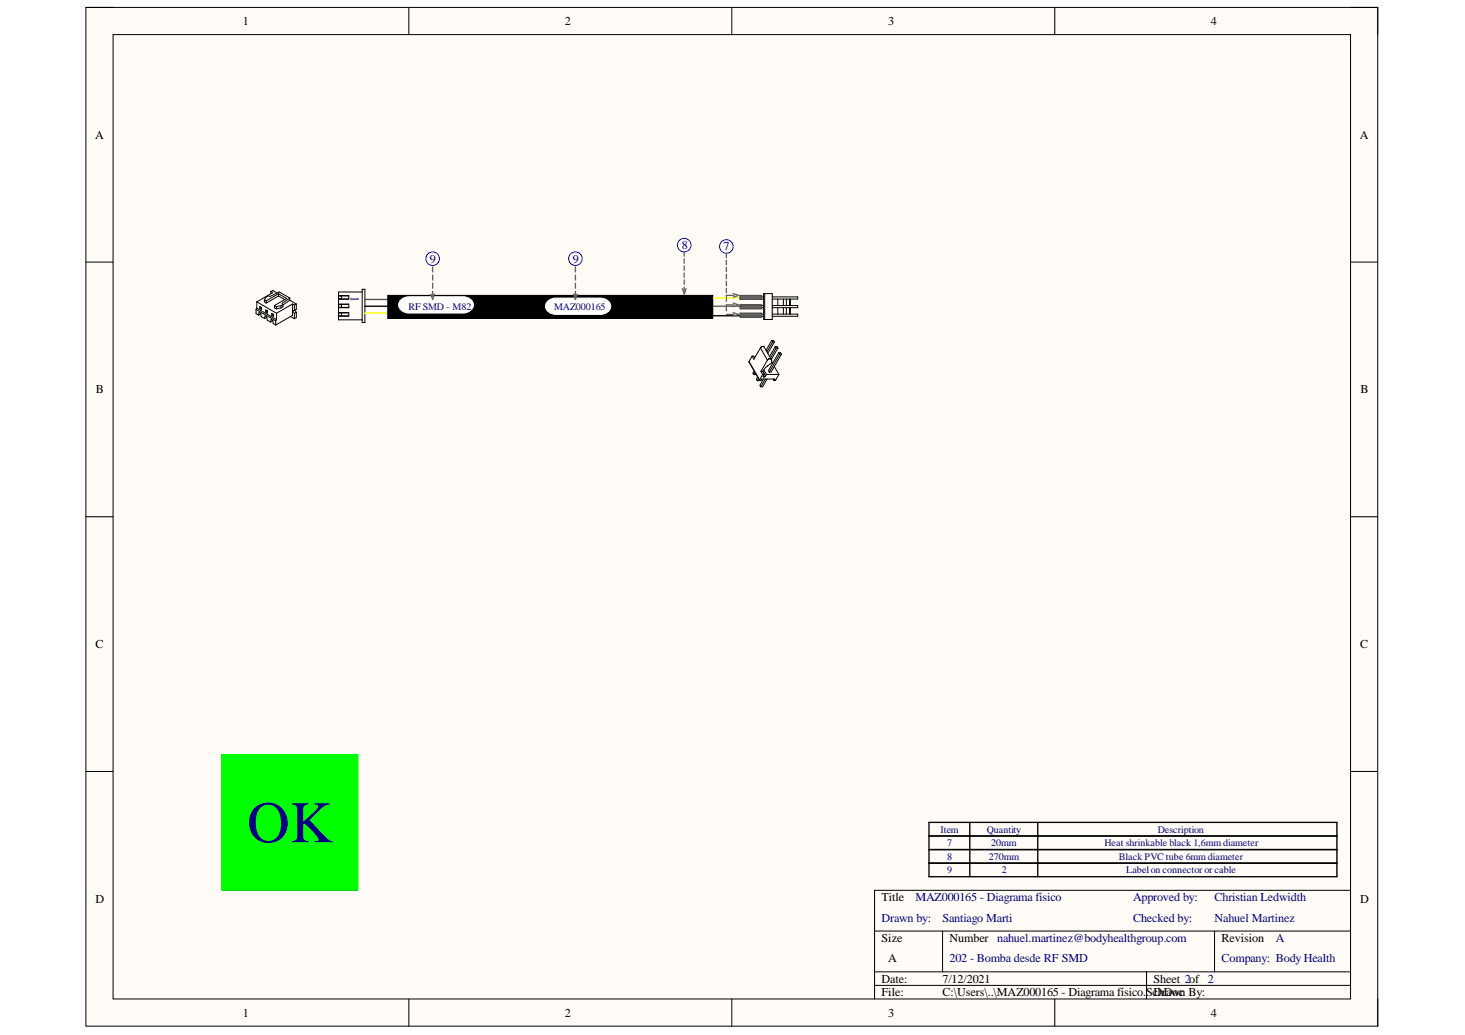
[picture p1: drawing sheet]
<svg xmlns="http://www.w3.org/2000/svg" width="297mm" height="210mm" viewBox="0 0 297 210" stroke-linecap="round" stroke-linejoin="round" font-family="sans-serif">
<path d="M17.4 1.5h261.9v206.6h-261.9z" fill-rule="evenodd" fill="#fffcf8"/>
<path d="M17.4 1.5h261.9v206.6h-261.9z" fill="none" stroke="#000" stroke-width=".2"/>
<path d="M22.9 7h250.9v195.6h-250.9z" fill-rule="evenodd" fill="#fffcf8"/>
<g fill="none" stroke="#000" stroke-width=".2">
<path d="M17.4 1.5h5.5M22.9 7h250.9v195.6h-250.9zM82.9 1.5v5.5M148.4 1.5v5.5M213.9 1.5v5.5M273.8 1.5h5.5v5.5M17.4 53.2h5.5M54.9 59.1l.4 .2-3.2 1.9M54.9 59.1l.4-.2 .9 .5M54.9 59.1v.5M56.5 59.6l1.6 .9-2.5 1.5M56.5 59.6l-2.5 1.4"/>
<path d="M56.5 59.6v.4M68.6 59.9h2.1v.8h-2.1M73.4 58.7h.6v6.7h-.6zM73.4 59.2h-4.8v5.7h4.8M78.6 59.9h65.9v4.7h-65.9zM273.8 53.2h5.5M51.9 62.8l4 2.3M51.9 62.8v.8l.5 .3M52.1 61.2l4 2.3M52.1 61.2v1.3M52.1 62.5l4 2.3M52.1 62.5l-.2 .3"/>
<path d="M52.4 63.9l.1-.5 .4 .2 .1 .6 .6 .4M52.7 62.1l.3 .3v.4l-.3-.2zM52.9 63.6l-.5 .3M52.9 62.4l-.2 .2M52.9 62.4l.1 .1M52.9 62.3v.1M53.6 60.8v.4l.4 .3M53.6 60.8l.4 .2M53.9 62.8l.3 .3v.4l-.3-.2zM54 61v.5M54.1 64.3l.1 .6 .7 .4M54.1 64.3l-.4-.2-.1 .5"/>
<path d="M54.1 64.3l-.5 .3M54.1 63.1l-.2 .2M54.1 63.1l.1 .1M54.1 63v.1M54.9 65.3l.1-.5 .3 .2 .1 .6 .5 .3M55.1 63.5l.4 .3v.4l-.4-.2zM55.3 65l-.4 .3M55.4 63.8l-.3 .2M55.4 63.8l.1 .1M55.4 63.7v.1M55.6 62v.4l.4 .2M55.6 62l.4 .2"/>
<path d="M55.9 65.1v.8M56 62.2v.4M56.1 64.8l-.2 .3M56.1 63.5v1.3M56.5 60l-2.5 1.5M56.5 60l1.2 .8M57 62.4l-1 .2M57 62l-1 .2M57 62v.4M57.4 61.8v.4l-.4 .2M57.4 61.8l-.4 .2M58.8 60.9l1.3 .8"/>
<path d="M58.8 60.9l-1.4 1M58.8 60.4l-2.2-1.2-1.8 .9-.5-.1-.4 .3-.3 .5M58.8 60.4l-1.6 1.1 .2 .3M58.8 60.4v.5M58.9 64.2l.8 .4M59.3 61.7l.4 .2M59.3 61.7l-3.2 1.8M59.3 61.7v2.3l-3.4 1.9M59.7 61.9v1.1M59.7 63.6v1M59.7 63l-.3 .1 .3 .5M59.8 62.9l.3 .4"/>
<path d="M60.1 61.7l-.4 .2M60.1 61.7v1l-.4 .3M60.1 63.3v1.1l-.4 .2M60.1 63.3l-.4 .3M68.6 61.7h2.1v.7h-2.1M68.6 63.4h2.1v.7h-2.1M68.6 64h.6M68.6 63.5h.6M68.6 60.6h.6M68.6 60.1h.6M68.6 62.3h.6M68.6 61.8h.6"/>
<path d="M70.7 60h-1.5v.6h1.5M70.7 61.7h-1.5v.6h1.5M70.7 63.5h-1.5v.6h1.5M17.4 104.8h5.5M273.8 104.8h5.5M17.4 156.5h5.5M273.8 156.5h5.5M177.3 188.8h96.5M177.3 197.1h96.5M177.3 199.8h96.5M191.1 188.8v8.3M232.5 197.1v5.5"/>
<path d="M246.3 188.8v8.3M273.8 180.6h-96.5v22M82.9 202.6v5.5M148.4 202.6v5.5M213.9 202.6v5.5M279.3 202.6v5.5"/>
</g>
<path d="M73.9 62.1h66.2v-1.6h-.3l.3-.3 3.9 3.8h8.5M188.4 166.8h82.7v2.7h-82.7zM188.4 172.3h82.7v5.5h-82.7zM188.4 175.1h82.7M196.6 166.8v2.7M196.6 172.3v5.5M210.4 166.8v2.7M210.4 172.3v5.5" fill="none" stroke="#000" stroke-width=".27"/>
<path d="M73.9 60.7h60.7v1.4h17.9" fill="none" stroke="#f00" stroke-width=".27"/>
<path d="M152.5 60.5h-10.5v3h-68.1" fill="none" stroke="#ff0" stroke-width=".27"/>
<path d="M78.6 59.9h65.9v4.7h-65.9z" fill-rule="evenodd" fill="#000"/>
<path d="M81.5 60.7l.9-.5h.6h10.9a1.69 1.69 0 0 1 1.7 .6 1.69 1.69 0 0 1 .1 1.9 2.31 2.31 0 0 1-1.8 .8h-10.9a1.69 1.69 0 0 1-1.8-.7 1.69 1.69 0 0 1-.1-1.8z" fill="#fff"/>
<path d="M81.5 60.7l.9-.5h.6h10.9a1.69 1.69 0 0 1 1.7 .6 1.69 1.69 0 0 1 .1 1.9 2.31 2.31 0 0 1-1.8 .8h-10.9a1.69 1.69 0 0 1-1.8-.7 1.69 1.69 0 0 1-.1-1.8z" fill="none" stroke="#fff" stroke-width=".2"/>
<path d="M111.2 60.9l1-.4h.5h9a1.69 1.69 0 0 1 1.7 .6 1.69 1.69 0 0 1 .1 1.8 2.3 2.3 0 0 1-1.8 .9h-9a1.69 1.69 0 0 1-1.7-.7 1.69 1.69 0 0 1-.1-1.8z" fill="#fff"/>
<path d="M111.2 60.9l1-.4h.5h9a1.69 1.69 0 0 1 1.7 .6 1.69 1.69 0 0 1 .1 1.8 2.3 2.3 0 0 1-1.8 .9h-9a1.69 1.69 0 0 1-1.7-.7 1.69 1.69 0 0 1-.1-1.8z" fill="none" stroke="#fff" stroke-width=".2"/>
<g fill="none" stroke="#00f" stroke-width=".2">
<circle cx="87.7" cy="52.5" r="1.38"/>
<circle cx="116.7" cy="52.5" r="1.38"/>
<circle cx="138.7" cy="49.7" r="1.38"/>
</g>
<g fill="none" stroke="#646464" stroke-width=".27">
<path d="M87.4 59.6l.3 1.1 .4-1.1M87.7 54.1v1M87.7 55.8v1M87.7 57.4v1.1M87.7 59.1v1M116.3 59.6l.4 1.1 .3-1.1M116.7 54.1v1M116.7 55.8v1M116.7 57.4v1.1M116.7 59.1v1M138.4 58.5l.3 1.1 .4-1.1M138.7 51.1v.9"/>
<path d="M138.7 52.5v.9M138.7 53.9v.9M138.7 55.4v.8M138.7 56.8v.9M138.7 58.2v.9"/>
</g>
<path d="M45 153h27.6v27.6h-27.6z" fill-rule="evenodd" fill="#0f0"/>
<path d="M45 153h27.6v27.6h-27.6z" fill="none" stroke="#0f0" stroke-width=".2"/>
<g fill="none" stroke="#000" stroke-width=".2">
<path d="M154.8 59.6h1.8v5.2h-1.8zM155 59.6v5.2M151.9 73.3l2.1 3.8M151.9 73.3l2.1 3.7M152.5 72.2l-.6 1.1M152.5 72.2h.4l.1 .3M152.9 75.2l-.2 .5 .1 .3M153.1 75.5l-.3 .5M153.3 75.9l-.5 .1M153.6 76.5l-.2 .4 .1 .3M153.8 76.8l-.3 .4M154 77.1l-.5 .1"/>
<path d="M154 77.1h.1M154 77.1v.1M154 77v.1M154.2 70.6l-1.3 2.3-.4-.7M154.2 70.6l1.4 2.4M154.3 75.3l.3 .6M154.3 75.3h.3M154.3 77.1l-.3 .1M154.3 77.1h.1M154.4 77l.1-.1h2.5l-.1 .1M154.4 77l-.1 .1M154.6 75.9l-.6 1.1"/>
<path d="M154.6 75.9h.4M154.6 75.3l.4 .6M154.7 75.3l.5 .9M154.8 76.3v.1M154.8 76.3h.1M154.8 76.4h.1M154.8 76.9l-.7 1.2 .2 .3M154.8 62h-2.4v.4h2.4M154.8 60.2h-2.4v.4h2.4M154.8 63.7h-2.4v.4h2.4M154.9 75l.5 .9M154.9 70.3l1.4 2.5"/>
<path d="M154.9 70.3a.52 .52 0 0 0-.7 .3M154.9 70.3h.1M155 76.4h-.1M155 75.9l-.2 .4M155.2 76.9l-.9 1.5M155.2 76.3l-.2 .1M155.2 76.3h.1M155.2 76.2v.1M155.4 75.9h2.5M155.4 75.9l-.2 .3M155.5 76.9l-.9 1.5h-.3M155.6 73l-1.3 2.3"/>
<path d="M155.6 74.2h.1M156.3 72.8l.2 .5-.1 .3-1.2 .9-.6 .8M156.3 72.8a.52 .52 0 0 0-.7 .2M156.5 69l.2 .4M156.5 69l-1.2 2M156.5 69h.3l.2 .4M156.5 73.5l.1 .2M156.6 60.2h5.1v.4h-5.1M156.6 62h5.1v.4h-5.1M156.6 63.7h5.1v.4h-5.1M156.7 69.4h.3M156.7 69.4l-1.2 2"/>
<path d="M156.8 76.9l.1 .2M156.9 76.9v.1M156.9 77.1h.1M156.9 77.1l.1 .1M156.9 77v.1M157 74.3l.9 1.6M157 69.4l-1.3 2.3M157.2 70.3l-1.2 2M157.2 70.3l.2 .3M157.2 70.3h.4l.1 .3M157.2 77.1l-.2 .1M157.3 77.1h-.1"/>
<path d="M157.3 77.1h.1M157.3 77v.1M157.4 70.6h.3M157.4 70.6l-1.2 2M157.7 60.6v1.4M157.7 62.4v1.3M157.7 70.6l-1.3 2.3M157.9 71.5l-2.1 3.7 .2 .3M157.9 71.5l.2 .3M157.9 71.5h.4l.1 .3M157.9 75.9l-.6 1.1M158.1 71.8l-2.1 3.7"/>
<path d="M158.1 71.8h.3M158.4 71.8l-2.1 3.7h-.3M158.8 60.6v1.4M158.8 62.4v1.3M159.4 60.6v1.4M159.4 62.4v1.3M160.1 60.6v1.4M160.1 62.4v1.3M160.3 60.6v1.4M160.3 62.4v1.3"/>
</g>
<path d="M150 59.9h4.4v.8h-4.4z" fill-rule="evenodd" fill="#666"/>
<path d="M150 59.9h4.4v.8h-4.4z" fill="none" stroke="#434343" stroke-width=".2"/>
<path d="M150 61.8h4.4v.9h-4.4z" fill-rule="evenodd" fill="#666"/>
<path d="M150 61.8h4.4v.9h-4.4z" fill="none" stroke="#434343" stroke-width=".2"/>
<path d="M150 63.5h4.4v.8h-4.4z" fill-rule="evenodd" fill="#666"/>
<path d="M150 63.5h4.4v.8h-4.4z" fill="none" stroke="#434343" stroke-width=".2"/>
<circle cx="147.3" cy="50" r="1.38" fill="none" stroke="#00f" stroke-width=".2"/>
<path d="M147.3 51.4v.9M147.3 52.8v.9M147.3 54.2v.9M147.3 55.6v.9M147.3 57.1v.8M147.3 58.5v.9M148.7 59.5l1.1 .4-1.1 .4M148.8 59.9h-1.5v1.2M147.3 63.8h1.5M148.7 61.5l1.1 .3-1.1 .4M148.7 63.4l1.1 .4-1.1 .3M148.8 61.8h-1.5v1.2" fill="none" stroke="#646464" stroke-width=".27"/>
<path d="M188.4 169.5h82.7v2.8h-82.7zM196.6 169.5v2.8M210.4 169.5v2.8" fill="none" stroke="#000" stroke-width=".27"/>
<text font-size="11.9" fill="#000080" x="50.1" y="170.8">OK</text>
<g font-size="2.5">
<text x="49.2" y="5.1">1</text>
<text x="114.5" y="5.1">2</text>
<text x="180.1" y="5.1">3</text>
<text x="245.5" y="5.1">4</text>
<text x="19.3" y="28.1">A</text>
<text x="275.7" y="28.1">A</text>
<text x="19.5" y="79.8">B</text>
<text x="275.9" y="79.8">B</text>
<text x="19.4" y="131.5">C</text>
<text x="275.8" y="131.5">C</text>
<text x="19.4" y="183.1">D</text>
<text x="178.7" y="182.8">Title</text>
<text x="275.8" y="183.1">D</text>
<text x="178.7" y="191">Size</text>
<text x="192.5" y="191">Number nahuel.martinez@bodyhealthgroup.com</text>
<text x="247.7" y="191">Revision</text>
<text x="180.1" y="195.2">A</text>
<text x="178.7" y="199.3">Date:</text>
<text x="178.7" y="202.1">File:</text>
<text x="191.1" y="199.3">7/12/2021</text>
<text x="191.1" y="202.1">C:\Users\..\MAZ000165 - Diagrama físico.ScDrawn By:</text>
<text x="233.9" y="199.3">Sheet 2of 2</text>
<text x="234.8" y="202.1">hDoc</text>
<text x="49.2" y="206.2">1</text>
<text x="114.5" y="206.2">2</text>
<text x="180.1" y="206.2">3</text>
<text x="245.5" y="206.2">4</text>
</g>
<g font-size="2.5" fill="#000080">
<text x="87.1" y="53.3">9</text>
<text x="116.1" y="53.3">9</text>
<text x="138.2" y="50.5">8</text>
<text x="146.7" y="50.8">7</text>
<text x="71.1" y="60" transform="rotate(90 71.1 60)">1</text>
<text x="185.6" y="182.8">MAZ000165 - Diagrama físico</text>
<text x="229.8" y="182.8">Approved by:</text>
<text x="246.2" y="182.8">Christian Ledwidth</text>
<text x="178.7" y="187">Drawn by:</text>
<text x="191.1" y="187">Santiago Marti</text>
<text x="229.8" y="187">Checked by:</text>
<text x="246.2" y="187">Nahuel Martinez</text>
<text x="258.7" y="191">A</text>
<text x="192.5" y="195.2">202 - Bomba desde RF SMD</text>
<text x="247.7" y="195.2">Company: Body Health</text>
</g>
<g font-size="2" fill="#000080">
<text x="82.8" y="62.8">RF SMD - M82</text>
<text x="112.3" y="62.8">MAZ000165</text>
<text x="190.7" y="168.9">Item</text>
<text x="192" y="171.6">7</text>
<text x="200.1" y="168.9">Quantity</text>
<text x="201" y="171.6">20mm</text>
<text x="223.9" y="171.6">Heat shrinkable black 1,6mm diameter</text>
<text x="234.7" y="168.9">Description</text>
<text x="192" y="174.4">8</text>
<text x="192" y="177.1">9</text>
<text x="200.5" y="174.4">270mm</text>
<text x="203.1" y="177.1">2</text>
<text x="226.9" y="174.4">Black PVC tube 6mm diameter</text>
<text x="228.3" y="177.1">Labelon connector or cable</text>
</g>
</svg>
